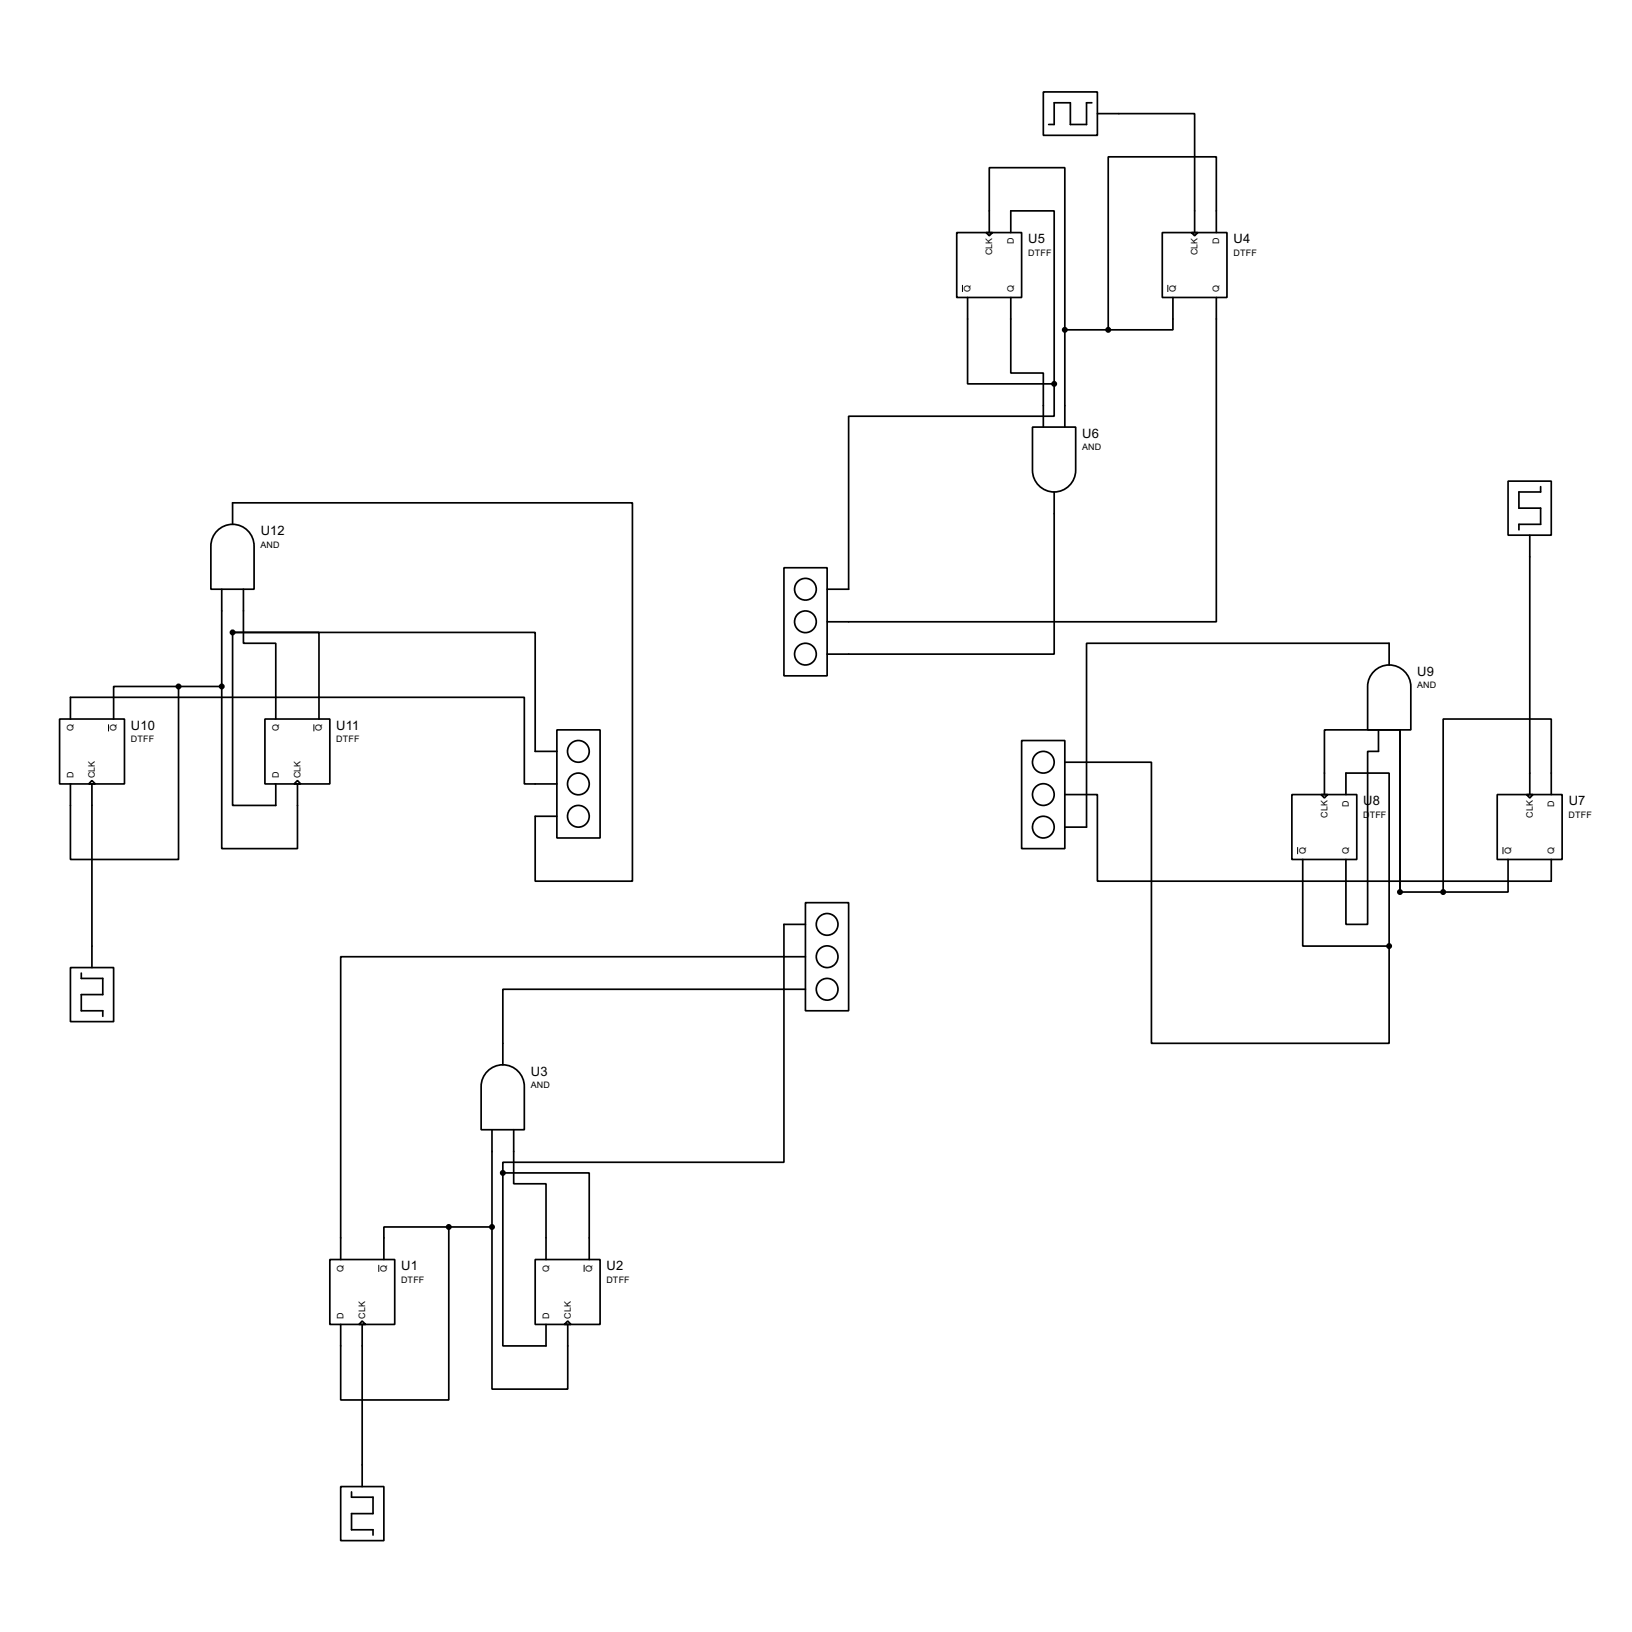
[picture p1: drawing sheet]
<svg xmlns="http://www.w3.org/2000/svg" width="383mm" height="383mm" viewBox="0 0 383 383" stroke-linecap="round" stroke-linejoin="round" font-family="sans-serif">
<g fill="none" stroke="#000" stroke-width=".4">
<path d="M245.2 21.6h12.7v10.2h-12.7zM256.6 24.2h-1.3v5.1h-3.8v-5.1h-3.8v5.1h-1.3M257.9 26.7h22.8v28M224.8 54.7h15.3v15.2h-15.3zM231.7 54.7h1.5l-.7 .7zM232.5 54.7v-15.3h17.7v38.1M237.5 54.7v-5.1h10.2v40.6M273.1 54.7h15.2v15.2h-15.2zM280 54.7h1.5l-.8 .7zM285.8 54.7v-17.8h-25.4v40.6M227.4 69.9v20.3h20.3M237.5 69.9v17.8h7.7v12.7"/>
<path d="M250.2 77.5v22.9M250.2 77.5h10.2M275.6 69.9v7.6h-15.2M285.8 69.9v76.2h-91.4M247.7 90.2v7.6h-48.3v40.7h-5M242.6 100.4h10.2v10.1a5.1 5.1 0 0 1-5.1 5.1 5.1 5.1 0 0 1-5.1-5.1zM247.7 115.6v38.1h-53.3M354.4 113.1h10.1v12.7h-10.1zM362 114.4v1.2h-5.1v3.8h5.1v3.8h-5.1v1.3M50.8 125a5.1 5.1 0 0 1 5.6-1.5 5.1 5.1 0 0 1 3.3 4.8v10.2h-10.1v-10.2a5.1 5.1 0 0 1 1.2-3.3zM52.1 138.5v22.8M54.7 123.2v-5h93.9v88.9h-22.8v-15.3h5.1"/>
<path d="M57.2 138.5v12.7h7.6v17.8M184.2 133.4h10.2v25.4h-10.2zM359.5 125.8v60.9M54.7 148.6h20.3v20.4M54.7 148.6h71.1v28h5.1M54.7 148.6v40.7h10.1v-5.1M322.6 158.1a5.1 5.1 0 0 1 5.6-1.5 5.1 5.1 0 0 1 3.3 4.7v10.2h-10.1v-10.2a5 5 0 0 1 1.2-3.2zM326.4 156.3v-5.1h-71.1v43.2h-5.1M14 169h15.3v15.2h-15.3zM16.6 169v-5.1h106.6v20.3h7.7M42 161.3h-15.3v7.7M42 161.3v40.7h-25.4v-17.8"/>
<path d="M42 161.3h10.1M52.1 161.3v38.1h17.8v-15.2M62.3 169h15.2v15.2h-15.2zM130.9 171.5h10.1v25.4h-10.1zM240.1 174h10.1v25.4h-10.1zM250.2 179.1h20.4v66.1h55.8v-22.9M323.9 171.5v5.1h-2.5v40.6h-5.1v-15.2M329 171.5v38.1M21.6 183.4l.8 .8h-1.5zM21.6 184.2v43.2M69.1 184.2l.8-.8 .8 .8zM250.2 186.7h7.7v20.4h106.6v-5.1"/>
<path d="M303.6 186.7h15.2v15.3h-15.2zM310.4 186.7h1.6l-.8 .8zM311.2 186.7v-15.2h17.8v38.1M316.3 186.7v-5h10.1v40.6M351.8 186.7h15.3v15.3h-15.3zM358.7 186.7h1.5l-.7 .8zM364.5 186.7v-17.7h-25.4v40.6M189.3 212.1h10.1v25.4h-10.1zM189.3 217.2h-5.1v55.9h-66v2.5M306.1 202v20.3h20.3M329 209.6h10.1M354.4 202v7.6h-15.3"/>
<path d="M16.6 227.4h10.1v12.7h-10.1zM19.1 228.7v1.2h5.1v3.8h-5.1v3.8h5.1v1.3M189.3 224.8h-109.2v71.2M189.3 232.5h-71.1v17.7M114.3 252a5.1 5.1 0 0 1 5.6-1.5 5.1 5.1 0 0 1 3.3 4.8v10.2h-10.1v-10.2a5.1 5.1 0 0 1 1.2-3.3zM115.6 265.5v22.8M118.2 275.6h20.3v20.4M118.2 275.6v40.7h10.1v-5.1M120.7 265.5v12.7h7.6v17.8M77.5 296h15.3v15.2h-15.3zM105.5 288.3h-15.3v7.7M105.5 288.3v40.7h-25.4v-17.8"/>
<path d="M105.5 288.3h10.1M115.6 288.3v38.1h17.8v-15.2M125.8 296h15.2v15.2h-15.2zM85.1 310.4l.8 .8h-1.5zM85.1 311.2v38.1M132.6 311.2l.8-.8 .8 .8zM80.1 349.3h10.1v12.7h-10.1zM82.6 350.6v1.2h5.1v3.9h-5.1v3.8h5.1v1.2"/>
<circle cx="189.2" cy="138.5" r="2.55"/>
<circle cx="189.2" cy="153.7" r="2.55"/>
<circle cx="189.2" cy="146.1" r="2.55"/>
<circle cx="135.9" cy="176.6" r="2.55"/>
<circle cx="245.1" cy="179.1" r="2.55"/>
<circle cx="135.9" cy="184.2" r="2.55"/>
<circle cx="135.9" cy="191.8" r="2.55"/>
<circle cx="245.1" cy="194.4" r="2.55"/>
<circle cx="245.1" cy="186.7" r="2.55"/>
<circle cx="194.3" cy="217.2" r="2.55"/>
<circle cx="194.3" cy="224.8" r="2.55"/>
<circle cx="194.3" cy="232.5" r="2.55"/>
</g>
<path d="M226.2 67v1.6M274.4 66.9v1.7M25.5 170.2v1.7M73.8 170.2v1.7M304.9 199.1v1.6M353.2 199v1.7M89 297.2v1.7M137.3 297.2v1.7" fill="none" stroke="#000" stroke-width=".23"/>
<g fill="#000" stroke="#000" stroke-width=".4">
<circle cx="250.2" cy="77.5" r=".5"/>
<circle cx="260.4" cy="77.5" r=".5"/>
<circle cx="247.7" cy="90.2" r=".5"/>
<circle cx="54.6" cy="148.6" r=".5"/>
<circle cx="41.9" cy="161.3" r=".5"/>
<circle cx="52.1" cy="161.3" r=".5"/>
<circle cx="328.9" cy="209.6" r=".5"/>
<circle cx="339.1" cy="209.6" r=".5"/>
<circle cx="326.4" cy="222.3" r=".5"/>
<circle cx="118.1" cy="275.6" r=".5"/>
<circle cx="105.4" cy="288.3" r=".5"/>
<circle cx="115.6" cy="288.3" r=".5"/>
</g>
<g font-size="3.4">
<text x="241.6" y="57.2">U5</text>
<text x="289.9" y="57.2">U4</text>
<text x="254.3" y="102.9">U6</text>
<text x="61.3" y="125.7">U12</text>
<text x="333" y="158.8">U9</text>
<text x="30.8" y="171.5">U10</text>
<text x="79" y="171.5">U11</text>
<text x="320.3" y="189.3">U8</text>
<text x="368.6" y="189.3">U7</text>
<text x="124.8" y="252.8">U3</text>
<text x="94.3" y="298.5">U1</text>
<text x="142.5" y="298.5">U2</text>
</g>
<g font-size="2.4">
<text x="238.2" y="57.4" transform="rotate(-90 238.2 57.4)">D</text>
<text x="286.5" y="57.4" transform="rotate(-90 286.5 57.4)">D</text>
<text x="233.2" y="60" transform="rotate(-90 233.2 60)">CLK</text>
<text x="241.6" y="60.2">DTFF</text>
<text x="281.4" y="60" transform="rotate(-90 281.4 60)">CLK</text>
<text x="289.8" y="60.2">DTFF</text>
<text x="228.1" y="68.6" transform="rotate(-90 228.1 68.6)">Q</text>
<text x="238.2" y="68.6" transform="rotate(-90 238.2 68.6)">Q</text>
<text x="276.3" y="68.6" transform="rotate(-90 276.3 68.6)">Q</text>
<text x="286.5" y="68.6" transform="rotate(-90 286.5 68.6)">Q</text>
<text x="254.3" y="105.8">AND</text>
<text x="61.2" y="128.8">AND</text>
<text x="333" y="161.8">AND</text>
<text x="17.3" y="171.8" transform="rotate(-90 17.3 171.8)">Q</text>
<text x="27.4" y="171.8" transform="rotate(-90 27.4 171.8)">Q</text>
<text x="65.5" y="171.8" transform="rotate(-90 65.5 171.8)">Q</text>
<text x="75.7" y="171.8" transform="rotate(-90 75.7 171.8)">Q</text>
<text x="30.7" y="174.5">DTFF</text>
<text x="79" y="174.5">DTFF</text>
<text x="17.3" y="182.9" transform="rotate(-90 17.3 182.9)">D</text>
<text x="22.3" y="182.9" transform="rotate(-90 22.3 182.9)">CLK</text>
<text x="65.5" y="182.9" transform="rotate(-90 65.5 182.9)">D</text>
<text x="70.6" y="182.9" transform="rotate(-90 70.6 182.9)">CLK</text>
<text x="317" y="189.5" transform="rotate(-90 317 189.5)">D</text>
<text x="365.2" y="189.5" transform="rotate(-90 365.2 189.5)">D</text>
<text x="311.9" y="192.1" transform="rotate(-90 311.9 192.1)">CLK</text>
<text x="320.3" y="192.3">D</text>
<text x="321.8" y="192.3">TFF</text>
<text x="360.2" y="192.1" transform="rotate(-90 360.2 192.1)">CLK</text>
<text x="368.6" y="192.3">DTFF</text>
<text x="306.8" y="200.7" transform="rotate(-90 306.8 200.7)">Q</text>
<text x="317" y="200.7" transform="rotate(-90 317 200.7)">Q</text>
<text x="355.1" y="200.7" transform="rotate(-90 355.1 200.7)">Q</text>
<text x="365.2" y="200.7" transform="rotate(-90 365.2 200.7)">Q</text>
<text x="124.7" y="255.8">AND</text>
<text x="80.8" y="298.8" transform="rotate(-90 80.8 298.8)">Q</text>
<text x="90.9" y="298.8" transform="rotate(-90 90.9 298.8)">Q</text>
<text x="129" y="298.8" transform="rotate(-90 129 298.8)">Q</text>
<text x="139.2" y="298.8" transform="rotate(-90 139.2 298.8)">Q</text>
<text x="94.2" y="301.5">DTFF</text>
<text x="142.5" y="301.5">DTFF</text>
<text x="80.8" y="309.9" transform="rotate(-90 80.8 309.9)">D</text>
<text x="85.8" y="309.9" transform="rotate(-90 85.8 309.9)">CLK</text>
<text x="129" y="309.9" transform="rotate(-90 129 309.9)">D</text>
<text x="134.1" y="309.9" transform="rotate(-90 134.1 309.9)">CLK</text>
</g>
</svg>
